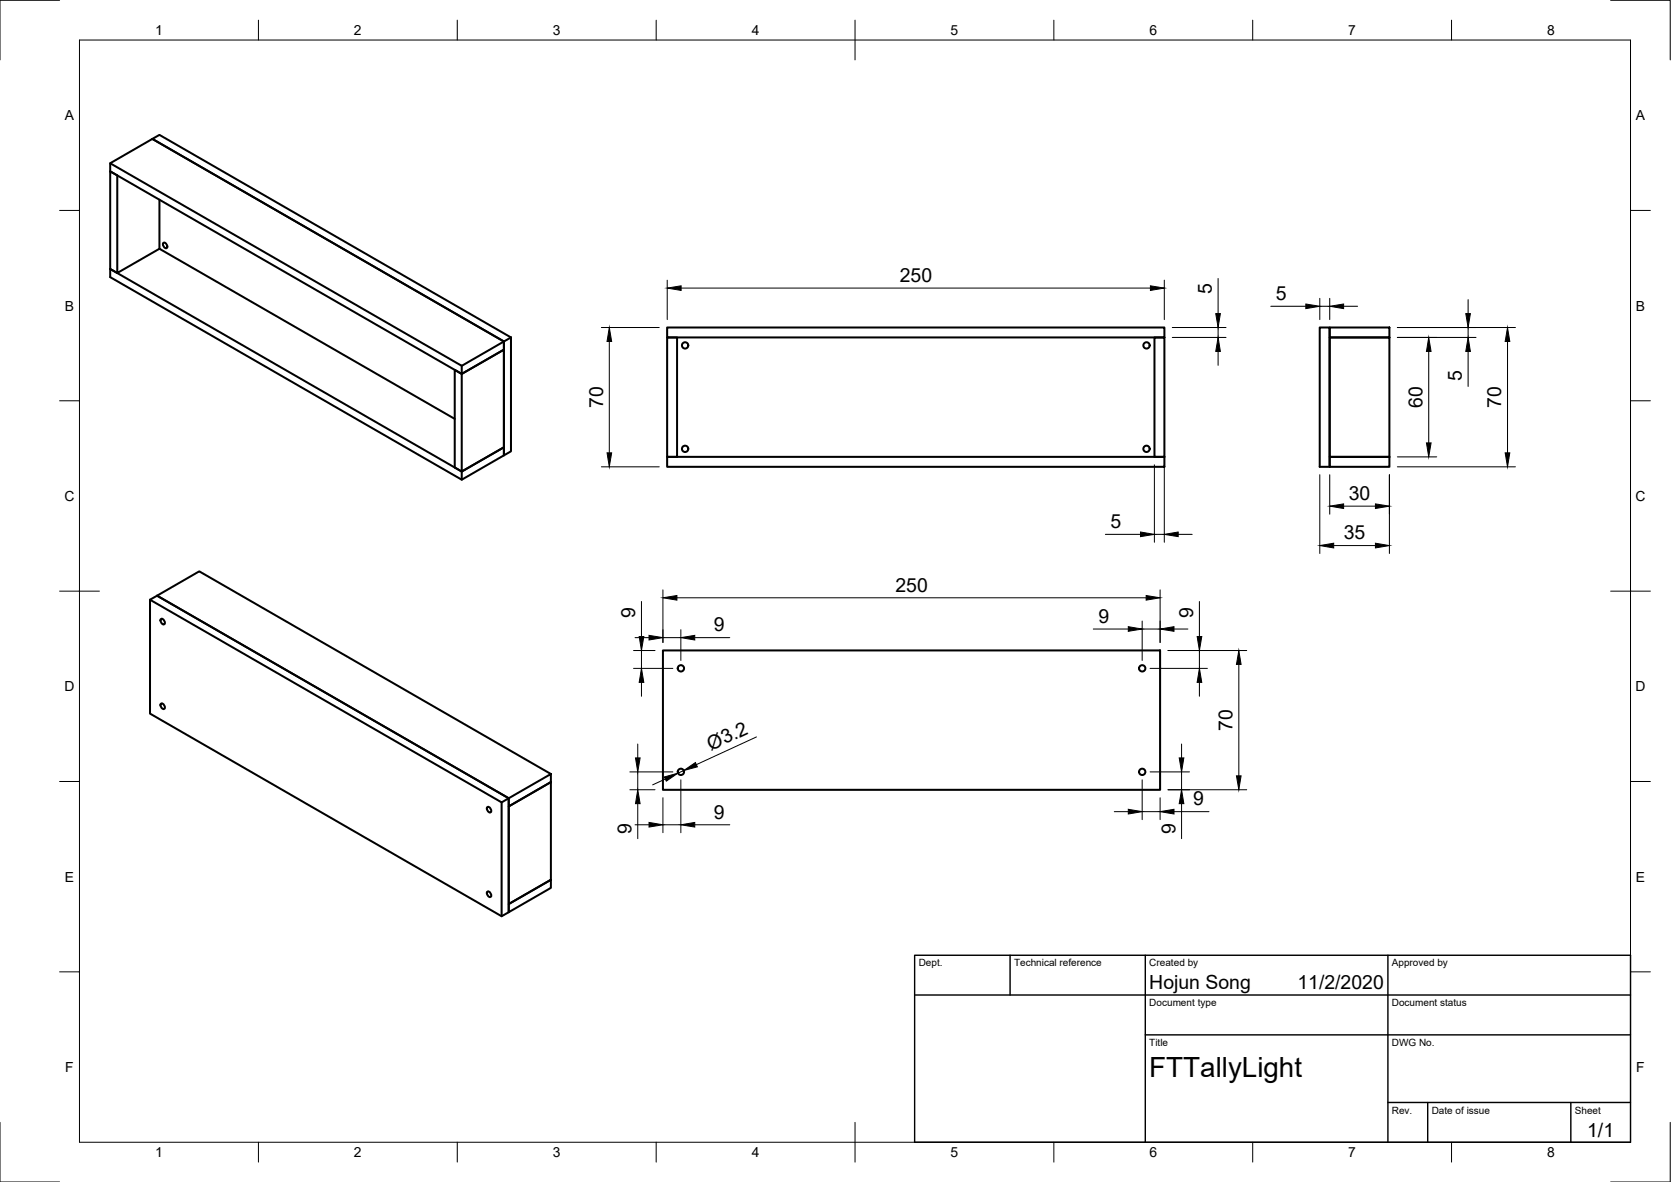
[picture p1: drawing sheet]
<svg xmlns="http://www.w3.org/2000/svg" width="420mm" height="297mm" viewBox="0 0 420 297" stroke-linecap="round" stroke-linejoin="round" font-family="sans-serif">
<!-- layer: Visible -->
<g fill="none" stroke="#000" stroke-width=".51">
<path d="M27.7 41l88.4 50.9 10.6-6.1v2.1l-10.6 6.1v-2.1M40.1 50.2v12.3M27.7 67.6l88.4 50.9 10.6-6.1v2l-10.6 6.2v-2.1l-1.8-1v-24.6l1.8 1.1 10.6-6.1v24.5l-10.6 6.1v-24.5l-88.4-50.9v-2.1l10.6-6.1 88.4 50.9-88.4-50.9 1.8-1 88.4 50.9M27.7 67.6v2l88.4 51M27.7 67.6l1.8 1M40.1 62.5l-10.6 6.1v-24.5l-1.8-1v24.5M40.1 62.5l74.2 42.8M41.1 61a.92 .92 0 0 1 .8 1.4 .92 .92 0 0 1-.8-1.4zM126.7 85.8l1.8-1v28.6l-1.8 1zM167.7 82.3h125.1v2.5h-125.1zM167.7 84.8h2.5v30h-2.5zM290.3 84.8h2.5v30h-2.5z"/>
<path d="M331.8 82.3h2.5v35h-2.5zM334.3 82.3h15.1v2.5h-15.1zM334.3 84.8h15.1v30h-15.1zM167.7 114.8h125.1v2.5h-125.1zM334.3 114.8h15.1v2.5h-15.1zM37.7 150.7l88.4 50.9 1.8-1v28.6l-1.8 1.1-88.4-51v-28.6l1.8-1 88.4 50.9-88.4-50.9 10.6-6.1 88.4 50.9M40.5 155.5a.92 .92 0 0 1 .8 1.4 .92 .92 0 0 1-.8-1.4zM40.5 176.8a.92 .92 0 0 1 .8 1.4 .92 .92 0 0 1-.8-1.4zM166.7 163.5h125v35h-125zM122.6 202.8a.92 .92 0 0 1 .8 1.4 .92 .92 0 0 1-.8-1.4zM126.1 201.6v28.7M127.9 200.6l10.6-6.1v2l-10.6 6.2z"/>
<path d="M127.9 202.7l10.6-6.2v24.6l-10.6 6.1zM122.6 224a.92 .92 0 0 1 .8 1.4 .92 .92 0 0 1-.8-1.4zM127.9 227.2l10.6-6.1v2l-10.6 6.1z"/>
<circle cx="172.3" cy="86.8" r=".79"/>
<circle cx="288.3" cy="86.8" r=".79"/>
<circle cx="172.3" cy="112.8" r=".79"/>
<circle cx="288.3" cy="112.8" r=".79"/>
<circle cx="171.2" cy="168" r=".79"/>
<circle cx="287.2" cy="168" r=".79"/>
<circle cx="171.2" cy="194" r=".79"/>
<circle cx="287.2" cy="194" r=".79"/>
</g>
<!-- layer: Border -->
<g fill="none" stroke="#000" stroke-width=".25">
<path d="M15 .1h-15v15M20 10.1h390v276.9h-390zM65 5.1v5M115 5.1v5M165 5.1v5M215 5.1v10M265 5.1v5M315 5.1v5M365 5.1v5M405 .1h15v15M15 52.9h5M410 52.9h5"/>
<path d="M15 100.7h5M410 100.7h5M15 148.6h10M405 148.6h10M15 196.4h5M410 196.4h5M15 244.2h5M410 244.2h5M0 282.1v14.9h15M65 287v5M115 287v5M165 287v5"/>
<path d="M215 282.1v9.9M265 287v5M315 287v5M365 287v5M420 282.1v14.9h-15"/>
</g>
<!-- layer: TitleBlock -->
<path d="M230 240.1h180v46.9h-180zM230 250h180M254 240.1v9.9M288 240.1v46.9M349 240.1v46.9M288 260.1h122M349 277.1h61M359 277.1v9.9M395 277.1v9.9" fill="none" stroke="#000" stroke-width=".36"/>
<!-- layer: Dimensions -->
<g fill="none" stroke="#000" stroke-width=".25">
<path d="M167.8 70.4v9.9M171.3 72.4h118M292.8 70.4v9.9M306.3 70v8.8M319.5 77h8.8M331.9 75v5.3M331.9 77h2.4M334.3 75v5.3M337.8 77h3.6M369.1 75.3v3.5M151.2 82.3h14.6M153.2 85.8v28"/>
<path d="M294.8 84.8h13.5M294.8 82.3h13.5M306.3 82.3v2.5M306.3 88.3v3.5M351.3 84.8h19.8M351.3 82.3h29.7M359.2 88.3v23M369.1 82.3v2.5M369.1 88.3v8.8M379.1 85.8v28M151.2 117.3h14.6M290.3 116.8v19.5"/>
<path d="M292.8 116.8v19.5M331.9 119.3v19.8M334.3 119.3v9.9M349.4 119.3v19.8M351.3 114.8h10M351.3 117.3h29.7M277.9 134.3h8.9M290.3 134.3h2.5M296.2 134.3h3.6M335.3 137.1h10.5M337.8 127.2h8M161.3 151.2v8.8"/>
<path d="M166.7 148.2v13.3M170.2 150.2h118M171.2 158.2v7.8M274.9 158.1h8.8M287.2 156.1v9.9M287.2 158.1h4.5M291.7 148.2v13.3M295.2 158.1h3.5M301.6 151.2v8.8M159.3 163.5h5.4M159.3 168h9.9M159.7 160.2h3.5"/>
<path d="M161.3 163.5v4.5M161.3 171.5v3.5M166.7 160.2h4.5M174.7 160.2h8.8M289.2 168h14.4M293.7 163.5h19.8M301.6 163.5v4.5M301.6 171.5v3.5M311.5 167v28M158.4 198.5h6.3M158.4 194h10.8M160.4 187v3.5"/>
<path d="M160.4 194v4.5M167.3 195.8l-3.2 1.4M171.2 196v13.3M171.9 193.6l-1.4 .7M190.2 185.2l-15.1 7M287.2 196v10M289.2 194h9.9M293.7 198.5h19.8M297.1 187v3.5M297.1 194v4.5M159.7 207.3h3.5M160.4 202v8.8"/>
<path d="M166.7 200.5v8.8M166.7 207.3h4.5M174.7 207.3h8.8M280.2 204h3.5M287.2 204h4.5M291.7 200.5v5.5M295.2 204h8.8M297.1 202v8.8"/>
</g>
<g fill="#000" stroke="#000" stroke-width=".25">
<path d="M167.8 72.4l3.5-.6v1.2zM289.3 71.8l3.5 .6-3.5 .6zM305.7 78.8h1.2l-.6 3.5zM328.3 76.4l3.6 .6-3.6 .6zM334.3 77l3.5-.6v1.2zM368.6 78.8h1.1l-.6 3.5zM153.2 82.3l.6 3.5h-1.2zM306.3 84.8l.6 3.5h-1.2zM359.2 84.8l.6 3.5h-1.1zM369.1 84.8l.6 3.5h-1.1zM379.1 82.3l.5 3.5h-1.1zM152.6 113.8h1.2l-.6 3.5z"/>
<path d="M358.7 111.3h1.1l-.6 3.5zM378.5 113.8h1.1l-.5 3.5zM286.8 133.7l3.5 .6-3.5 .6zM292.8 134.3l3.4-.6v1.2zM331.9 137.1l3.4-.6v1.2zM334.3 127.2l3.5-.6v1.2zM345.8 136.5l3.6 .6-3.6 .6zM345.8 126.6l3.6 .6-3.6 .6zM160.7 160h1.2l-.6 3.5zM163.2 159.7l3.5 .5-3.5 .6zM166.7 150.2l3.5-.5v1.1zM171.2 160.2l3.5-.5v1.1z"/>
<path d="M283.7 157.5l3.5 .6-3.5 .6zM288.2 149.7l3.5 .5-3.5 .6zM291.7 158.1l3.5-.6v1.2zM301 160h1.2l-.6 3.5zM161.3 168l.6 3.5h-1.2zM301.6 168l.6 3.5h-1.2zM311.5 163.5l.6 3.5h-1.2zM159.8 190.5h1.2l-.6 3.5zM167 195.2l3.5-.9-3 2zM171.9 193.6l3-2 .4 1.1zM296.5 190.5h1.2l-.6 3.5zM310.9 195h1.2l-.6 3.5z"/>
<path d="M160.4 198.5l.6 3.5h-1.2zM163.2 206.7l3.5 .6-3.5 .5zM171.2 207.3l3.5-.6v1.1zM283.7 203.4l3.5 .6-3.5 .6zM291.7 204l3.5-.6v1.2zM297.1 198.5l.6 3.5h-1.2z"/>
</g>
<text font-size="7" x="289" y="270.6">FTTallyLight</text>
<g font-size="4.9">
<text x="226.2" y="70.9">250</text>
<text x="304.7" y="74" transform="rotate(-90 304.7 74)">5</text>
<text x="320.8" y="75.4">5</text>
<text x="367.6" y="95.8" transform="rotate(-90 367.6 95.8)">5</text>
<text x="151.7" y="102.5" transform="rotate(-90 151.7 102.5)">70</text>
<text x="357.7" y="102.5" transform="rotate(-90 357.7 102.5)">60</text>
<text x="377.5" y="102.5" transform="rotate(-90 377.5 102.5)">70</text>
<text x="339.1" y="125.7">30</text>
<text x="279.2" y="132.7">5</text>
<text x="337.9" y="135.5">35</text>
<text x="225.1" y="148.7">250</text>
<text x="159.7" y="155.2" transform="rotate(-90 159.7 155.2)">9</text>
<text x="300" y="155.2" transform="rotate(-90 300 155.2)">9</text>
<text x="179.5" y="158.7">9</text>
<text x="276.2" y="156.5">9</text>
<text x="309.9" y="183.7" transform="rotate(-90 309.9 183.7)">70</text>
<text x="178.8" y="188.7" transform="rotate(-25 178.8 188.7)">Ø3.2</text>
<text x="300" y="202.4">9</text>
<text x="158.8" y="209.5" transform="rotate(-90 158.8 209.5)">9</text>
<text x="179.5" y="205.7">9</text>
<text x="295.5" y="209.5" transform="rotate(-90 295.5 209.5)">9</text>
<text x="289" y="248.5">Hojun Song</text>
<text x="326.2" y="248.5">11/2/2020</text>
<text x="399.1" y="285.7">1/1</text>
</g>
<g font-size="3.5">
<text x="39" y="8.8">1</text>
<text x="89" y="8.8">2</text>
<text x="139" y="8.8">3</text>
<text x="189" y="8.8">4</text>
<text x="239" y="8.8">5</text>
<text x="289" y="8.8">6</text>
<text x="339" y="8.8">7</text>
<text x="389" y="8.8">8</text>
<text x="16.3" y="30.2">A</text>
<text x="411.3" y="30.2">A</text>
<text x="16.3" y="78">B</text>
<text x="411.3" y="78">B</text>
<text x="16.2" y="125.9">C</text>
<text x="411.2" y="125.9">C</text>
<text x="16.2" y="173.7">D</text>
<text x="411.2" y="173.7">D</text>
<text x="16.3" y="221.6">E</text>
<text x="411.3" y="221.6">E</text>
<text x="16.4" y="269.4">F</text>
<text x="411.4" y="269.4">F</text>
<text x="39" y="290.8">1</text>
<text x="89" y="290.8">2</text>
<text x="139" y="290.8">3</text>
<text x="189" y="290.8">4</text>
<text x="239" y="290.8">5</text>
<text x="289" y="290.8">6</text>
<text x="339" y="290.8">7</text>
<text x="389" y="290.8">8</text>
</g>
<g font-size="2.5">
<text x="231" y="242.9">Dept.</text>
<text x="255" y="242.9">Technical reference</text>
<text x="289" y="242.9">Created by</text>
<text x="350" y="242.9">Approved by</text>
<text x="289" y="252.8">Document type</text>
<text x="350" y="252.8">Document status</text>
<text x="289" y="262.9">Title</text>
<text x="350" y="262.9">DWG No.</text>
<text x="350" y="279.9">Rev.</text>
<text x="360" y="279.9">Date of issue</text>
<text x="396" y="279.9">Sheet</text>
</g>
</svg>
